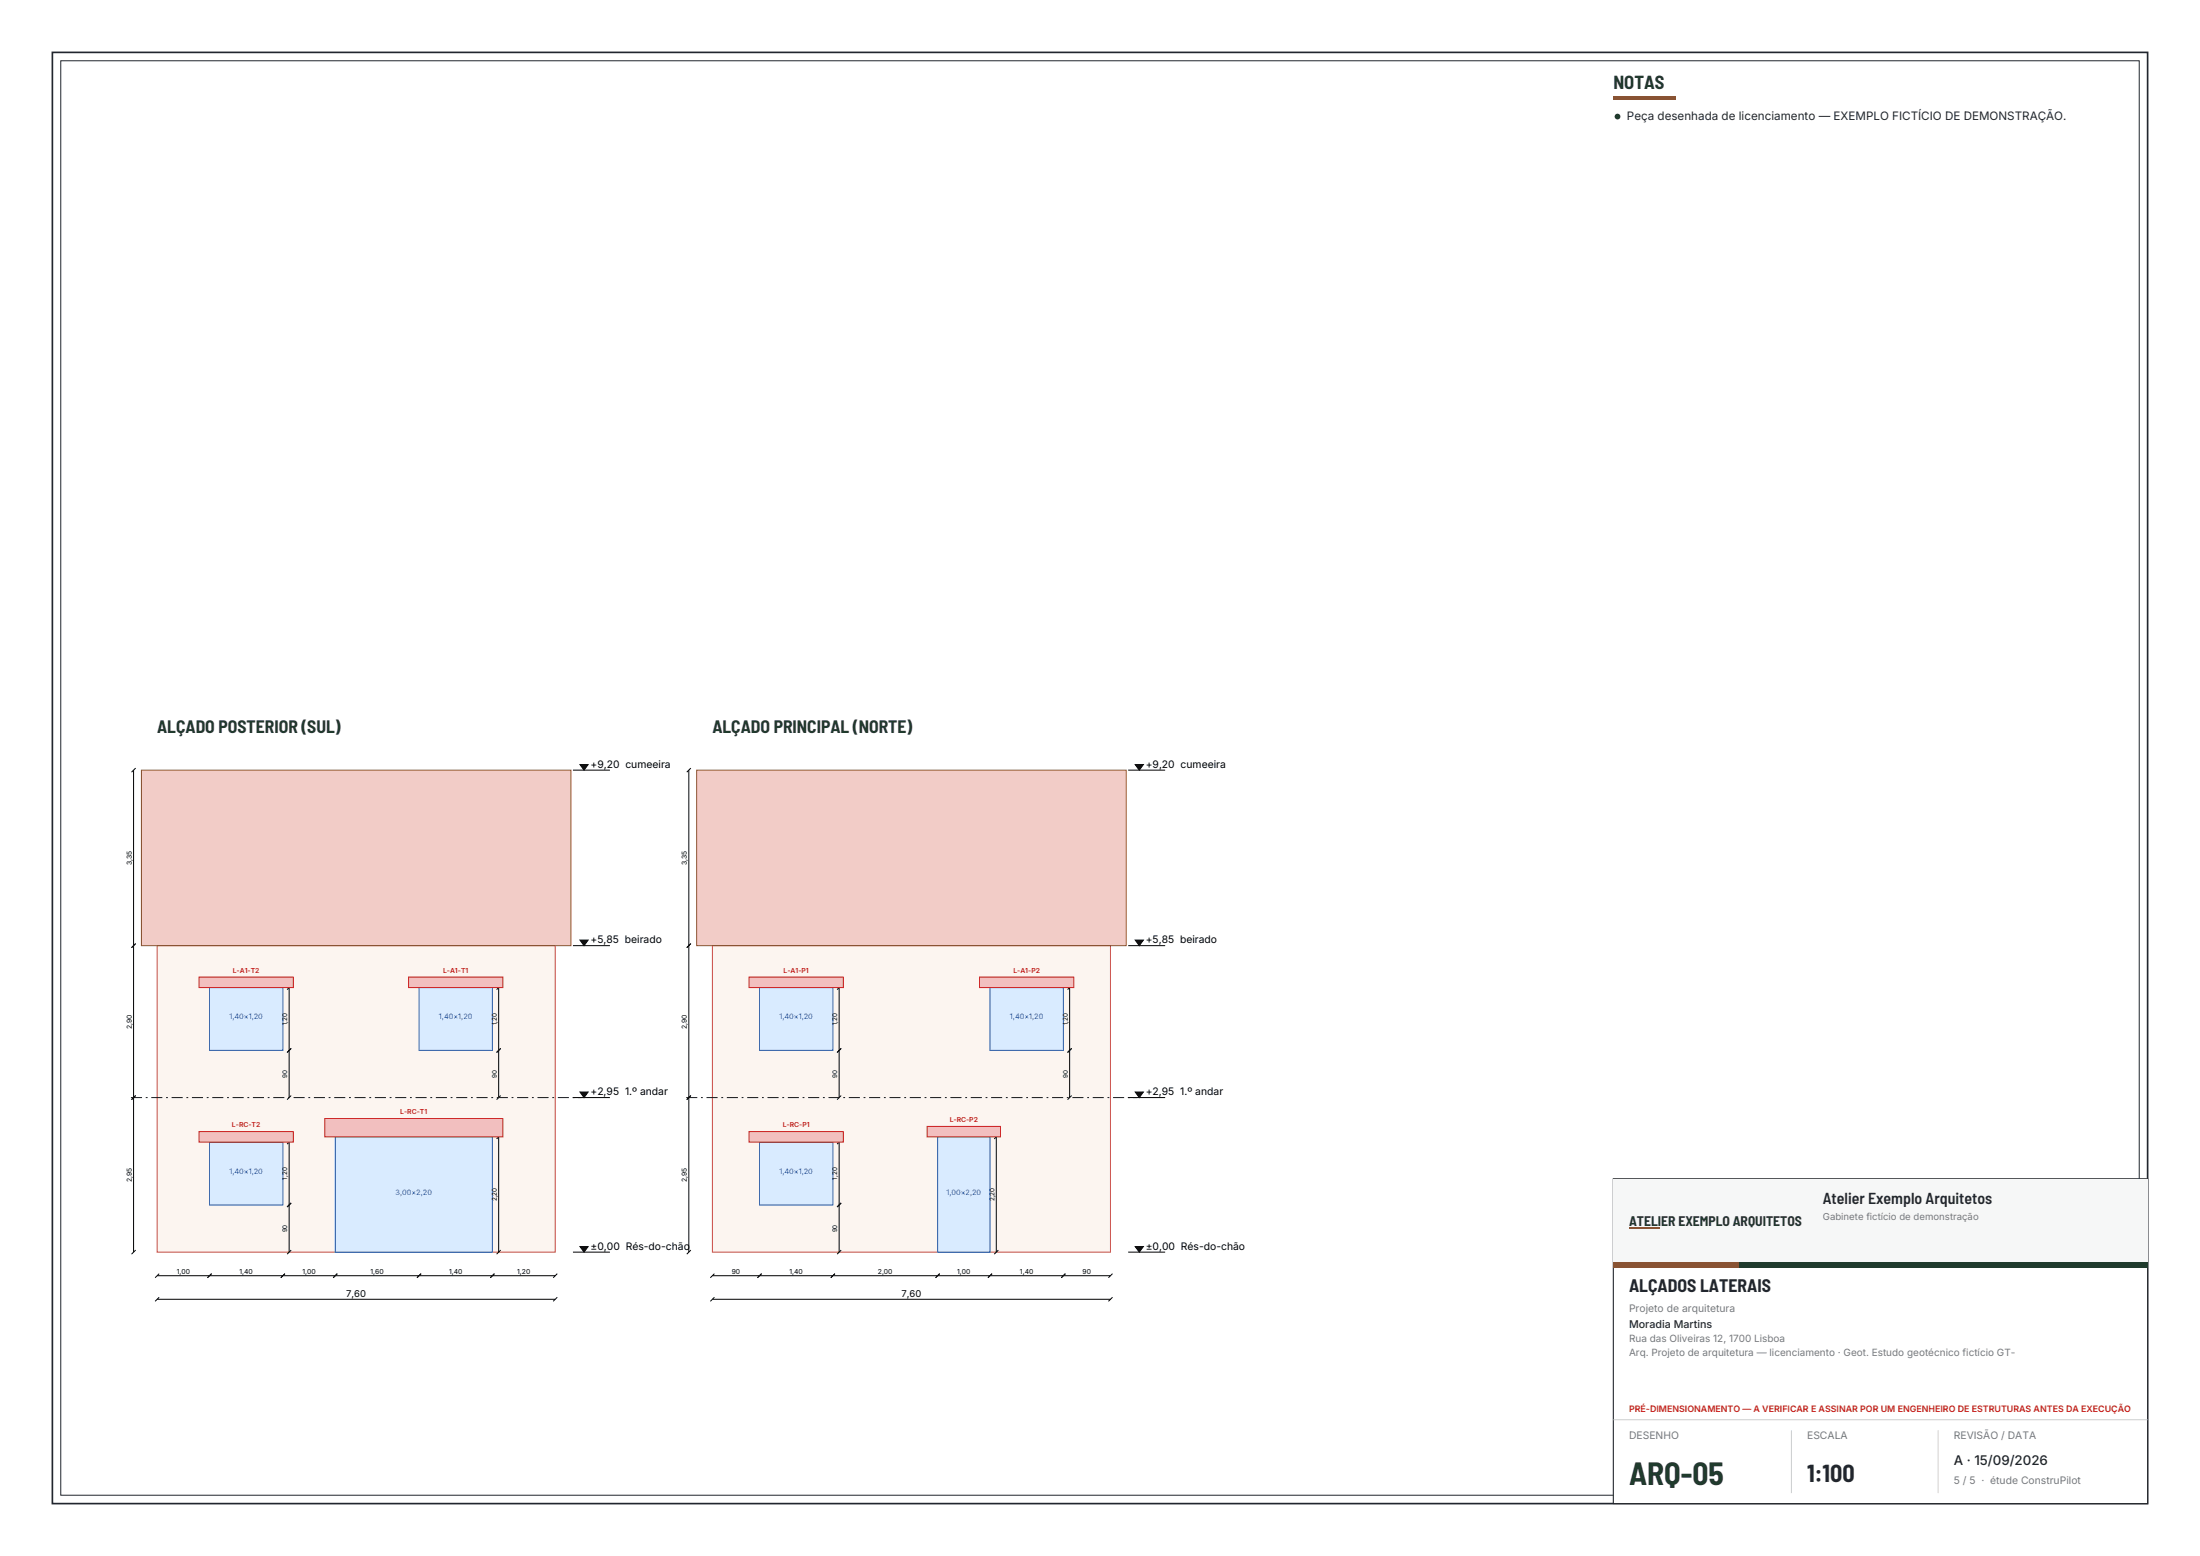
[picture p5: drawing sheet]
<svg xmlns="http://www.w3.org/2000/svg" width="420mm" height="297mm" viewBox="0 0 420 297" stroke-linecap="round" stroke-linejoin="round" font-family="sans-serif">
<path d="M30 180.5h76v58.5h-76z" fill-rule="evenodd" fill="#fcf5f0" stroke="#bf4d40" stroke-width=".19"/>
<path d="M27 147h82v33.5h-82z" fill-rule="evenodd" fill="#f2ccc7" stroke="#8c5926" stroke-width=".19"/>
<path d="M64 217h30v22h-30z" fill-rule="evenodd" fill="#d9ebff" stroke="#1a59cc" stroke-width=".19"/>
<path d="M95.2 217v22M95.6 216.6l-.8 .8M95.6 238.6l-.8 .8" fill="none" stroke="#000" stroke-width=".19"/>
<path d="M62 213.5h34v3.5h-34z" fill-rule="evenodd" fill="#f2bfbf" stroke="#cc1a1a" stroke-width=".19"/>
<path d="M40 218h14v12h-14z" fill-rule="evenodd" fill="#d9ebff" stroke="#1a59cc" stroke-width=".19"/>
<path d="M55.2 218v21M55.6 217.6l-.8 .8M55.6 238.6l-.8 .8M55.6 229.6l-.8 .8" fill="none" stroke="#000" stroke-width=".19"/>
<path d="M38 216h18v2h-18z" fill-rule="evenodd" fill="#f2bfbf" stroke="#cc1a1a" stroke-width=".19"/>
<path d="M80 188.5h14v12h-14z" fill-rule="evenodd" fill="#d9ebff" stroke="#1a59cc" stroke-width=".19"/>
<path d="M95.2 188.5v21M95.6 188.1l-.8 .8M95.6 209.1l-.8 .8M95.6 200.1l-.8 .8" fill="none" stroke="#000" stroke-width=".19"/>
<path d="M78 186.5h18v2h-18z" fill-rule="evenodd" fill="#f2bfbf" stroke="#cc1a1a" stroke-width=".19"/>
<path d="M40 188.5h14v12h-14z" fill-rule="evenodd" fill="#d9ebff" stroke="#1a59cc" stroke-width=".19"/>
<path d="M55.2 188.5v21M55.6 188.1l-.8 .8M55.6 209.1l-.8 .8M55.6 200.1l-.8 .8" fill="none" stroke="#000" stroke-width=".19"/>
<path d="M38 186.5h18v2h-18z" fill-rule="evenodd" fill="#f2bfbf" stroke="#cc1a1a" stroke-width=".19"/>
<path d="M25 209.5h86" fill="none" stroke="#1a1a1a" stroke-width=".19" stroke-dasharray="2.1 .7 .4 .7" stroke-linecap="butt"/>
<path d="M110.7 145.9h1.6l-.8 1.1zM110.7 179.4h1.6l-.8 1.1zM110.7 208.4h1.6l-.8 1.1zM110.7 237.9h1.6l-.8 1.1z" fill="#000" stroke="#000" stroke-width=".19"/>
<g fill="none" stroke="#000" stroke-width=".19">
<path d="M25.5 147v92M25.9 146.6l-.8 .8M109.4 147h7M25.9 180.1l-.8 .8M109.4 180.5h7M25.9 209.1l-.8 .8M109.4 209.5h7M25.9 238.6l-.8 .8M109.4 239h7M30 243.5h76M30 248h76M30.4 243.1l-.8 .8"/>
<path d="M30.4 247.6l-.8 .8M40.4 243.1l-.8 .8M54.4 243.1l-.8 .8M64.4 243.1l-.8 .8M80.4 243.1l-.8 .8M94.4 243.1l-.8 .8M106.4 243.1l-.8 .8M106.4 247.6l-.8 .8"/>
</g>
<path d="M136 180.5h76v58.5h-76z" fill-rule="evenodd" fill="#fcf5f0" stroke="#bf4d40" stroke-width=".19"/>
<path d="M133 147h82v33.5h-82z" fill-rule="evenodd" fill="#f2ccc7" stroke="#8c5926" stroke-width=".19"/>
<path d="M145 218h14v12h-14z" fill-rule="evenodd" fill="#d9ebff" stroke="#1a59cc" stroke-width=".19"/>
<path d="M160.2 218v21M160.6 217.6l-.8 .8M160.6 238.6l-.8 .8M160.6 229.6l-.8 .8" fill="none" stroke="#000" stroke-width=".19"/>
<path d="M143 216h18v2h-18z" fill-rule="evenodd" fill="#f2bfbf" stroke="#cc1a1a" stroke-width=".19"/>
<path d="M179 217h10v22h-10z" fill-rule="evenodd" fill="#d9ebff" stroke="#1a59cc" stroke-width=".19"/>
<path d="M190.2 217v22M190.6 216.6l-.8 .8M190.6 238.6l-.8 .8" fill="none" stroke="#000" stroke-width=".19"/>
<path d="M177 215h14v2h-14z" fill-rule="evenodd" fill="#f2bfbf" stroke="#cc1a1a" stroke-width=".19"/>
<path d="M145 188.5h14v12h-14z" fill-rule="evenodd" fill="#d9ebff" stroke="#1a59cc" stroke-width=".19"/>
<path d="M160.2 188.5v21M160.6 188.1l-.8 .8M160.6 209.1l-.8 .8M160.6 200.1l-.8 .8" fill="none" stroke="#000" stroke-width=".19"/>
<path d="M143 186.5h18v2h-18z" fill-rule="evenodd" fill="#f2bfbf" stroke="#cc1a1a" stroke-width=".19"/>
<path d="M189 188.5h14v12h-14z" fill-rule="evenodd" fill="#d9ebff" stroke="#1a59cc" stroke-width=".19"/>
<path d="M204.2 188.5v21M204.6 188.1l-.8 .8M204.6 209.1l-.8 .8M204.6 200.1l-.8 .8" fill="none" stroke="#000" stroke-width=".19"/>
<path d="M187 186.5h18v2h-18z" fill-rule="evenodd" fill="#f2bfbf" stroke="#cc1a1a" stroke-width=".19"/>
<path d="M131 209.5h86" fill="none" stroke="#1a1a1a" stroke-width=".19" stroke-dasharray="2.1 .7 .4 .7" stroke-linecap="butt"/>
<path d="M216.7 145.9h1.6l-.8 1.1zM216.7 179.4h1.6l-.8 1.1zM216.7 208.4h1.6l-.8 1.1zM216.7 237.9h1.6l-.8 1.1z" fill="#000" stroke="#000" stroke-width=".19"/>
<g fill="none" stroke="#000" stroke-width=".19">
<path d="M131.5 147v92M131.9 146.6l-.8 .8M215.4 147h7M131.9 180.1l-.8 .8M215.4 180.5h7M131.9 209.1l-.8 .8M215.4 209.5h7M131.9 238.6l-.8 .8M215.4 239h7M136 243.5h76M136 248h76M136.4 243.1l-.8 .8"/>
<path d="M136.4 247.6l-.8 .8M145.4 243.1l-.8 .8M159.4 243.1l-.8 .8M179.4 243.1l-.8 .8M189.4 243.1l-.8 .8M203.4 243.1l-.8 .8M212.4 243.1l-.8 .8M212.4 247.6l-.8 .8"/>
</g>
<path d="M10 10h400v277h-400z" fill="none" stroke="#21262e" stroke-width=".32"/>
<path d="M11.6 11.6h396.8v273.8h-396.8z" fill="none" stroke="#21262e" stroke-width=".19"/>
<path d="M308 225h102v62h-102z" fill-rule="evenodd" fill="#fff" stroke="#21262e" stroke-width=".21"/>
<path d="M308 225h102v16h-102z" fill-rule="evenodd" fill="#f6f7f7"/>
<path d="M311 234.4h5.7" fill="none" stroke="#875133" stroke-width=".21"/>
<path d="M308 241h102v1.1h-102z" fill-rule="evenodd" fill="#203b2d"/>
<path d="M308 241h24v1.1h-24z" fill-rule="evenodd" fill="#875133"/>
<path d="M308 271h102M342 273v12M370 273v12" fill="none" stroke="#cccfd4" stroke-width=".19"/>
<path d="M308 18.3h12v.7h-12z" fill-rule="evenodd" fill="#875133"/>
<circle cx="308.8" cy="22.3" r=".55" fill="#203b2d"/>
<text font-size="6" fill="#203b2d" x="311" y="283.4">ARQ-05</text>
<text font-size="4.6" fill="#21262e" x="345" y="282.8">1:100</text>
<text font-size="3.5" fill="#203b2d" x="308" y="17">NOTAS</text>
<g font-size="3.4" fill="#203b2d">
<text x="30" y="140">ALÇADO POSTERIOR (SUL)</text>
<text x="136" y="140">ALÇADO PRINCIPAL (NORTE)</text>
</g>
<text font-size="3.4" fill="#21262e" x="311" y="246.6">ALÇADOS LATERAIS</text>
<text font-size="3" fill="#21262e" x="348" y="229.8">Atelier Exemplo Arquitetos</text>
<text font-size="2.6" fill="#203b2d" x="311" y="233.9">ATELIER EXEMPLO ARQUITETOS</text>
<text font-size="2.5" fill="#21262e" x="373" y="279.6">A · 15/09/2026</text>
<text font-size="2.2" fill="#21262e" x="310.6" y="23">Peça desenhada de licenciamento — EXEMPLO FICTÍCIO DE DEMONSTRAÇÃO.</text>
<g font-size="2">
<text x="112.7" y="146.6">+9,20 cumeeira</text>
<text x="218.7" y="146.6">+9,20 cumeeira</text>
<text x="112.7" y="180.1">+5,85 beirado</text>
<text x="218.7" y="180.1">+5,85 beirado</text>
<text x="112.7" y="209.1">+2,95 1.º andar</text>
<text x="218.7" y="209.1">+2,95 1.º andar</text>
<text x="112.7" y="238.6">±0,00 Rés-do-chão</text>
<text x="218.7" y="238.6">±0,00 Rés-do-chão</text>
</g>
<g font-size="2" fill="#737880">
<text x="311" y="250.5">Projeto de arquitetura</text>
<text x="311" y="274.6">DESENHO</text>
<text x="345" y="274.6">ESCALA</text>
<text x="373" y="274.6">REVISÃO / DATA</text>
<text x="373" y="283.2">5 / 5 · étude ConstruPilot</text>
</g>
<text font-size="2" fill="#21262e" x="311" y="253.5">Moradia Martins</text>
<g font-size="1.9" fill="#737880">
<text x="311" y="256.2">Rua das Oliveiras 12, 1700 Lisboa</text>
<text x="311" y="258.9">Arq. Projeto de arquitetura — licenciamento · Geot. Estudo geotécnico fictício GT-</text>
</g>
<text font-size="1.8" fill="#737880" x="348" y="232.9">Gabinete fictício de demonstração</text>
<g font-size="1.8">
<text x="66.1" y="247.6">7,60</text>
<text x="172.1" y="247.6">7,60</text>
</g>
<text font-size="1.7" fill="#b31f1a" x="311" y="269.6">PRÉ-DIMENSIONAMENTO — A VERIFICAR E ASSINAR POR UM ENGENHEIRO DE ESTRUTURAS ANTES DA EXECUÇÃO</text>
<g font-size="1.4" fill="#1a59cc">
<text x="43.8" y="194.5">1,40×1,20</text>
<text x="83.8" y="194.5">1,40×1,20</text>
<text x="148.8" y="194.5">1,40×1,20</text>
<text x="192.8" y="194.5">1,40×1,20</text>
<text x="43.8" y="224">1,40×1,20</text>
<text x="75.5" y="228">3,00×2,20</text>
<text x="148.8" y="224">1,40×1,20</text>
<text x="180.7" y="228">1,00×2,20</text>
</g>
<g font-size="1.3">
<text x="25.1" y="165.1" transform="rotate(-90 25.1 165.1)">3,35</text>
<text x="131.1" y="165.1" transform="rotate(-90 131.1 165.1)">3,35</text>
<text x="25.1" y="196.4" transform="rotate(-90 25.1 196.4)">2,90</text>
<text x="131.1" y="196.4" transform="rotate(-90 131.1 196.4)">2,90</text>
<text x="25.1" y="225.6" transform="rotate(-90 25.1 225.6)">2,95</text>
<text x="131.1" y="225.6" transform="rotate(-90 131.1 225.6)">2,95</text>
<text x="33.7" y="243.1">1,00</text>
<text x="45.7" y="243.1">1,40</text>
<text x="57.7" y="243.1">1,00</text>
<text x="70.7" y="243.1">1,60</text>
<text x="85.7" y="243.1">1,40</text>
<text x="98.7" y="243.1">1,20</text>
<text x="139.7" y="243.1">90</text>
<text x="150.7" y="243.1">1,40</text>
<text x="167.6" y="243.1">2,00</text>
<text x="182.7" y="243.1">1,00</text>
<text x="194.7" y="243.1">1,40</text>
<text x="206.7" y="243.1">90</text>
</g>
<g font-size="1.3" fill="#cc1a1a">
<text x="44.4" y="185.7">L-A1-T2</text>
<text x="84.6" y="185.7">L-A1-T1</text>
<text x="149.6" y="185.7">L-A1-P1</text>
<text x="193.5" y="185.7">L-A1-P2</text>
<text x="44.3" y="215.2">L-RC-T2</text>
<text x="76.4" y="212.7">L-RC-T1</text>
<text x="149.4" y="215.2">L-RC-P1</text>
<text x="181.3" y="214.2">L-RC-P2</text>
</g>
<g font-size="1.2">
<text x="54.8" y="195.7" transform="rotate(-90 54.8 195.7)">1,20</text>
<text x="94.8" y="195.7" transform="rotate(-90 94.8 195.7)">1,20</text>
<text x="159.8" y="195.7" transform="rotate(-90 159.8 195.7)">1,20</text>
<text x="203.8" y="195.7" transform="rotate(-90 203.8 195.7)">1,20</text>
<text x="54.8" y="205.8" transform="rotate(-90 54.8 205.8)">90</text>
<text x="94.8" y="205.8" transform="rotate(-90 94.8 205.8)">90</text>
<text x="159.8" y="205.8" transform="rotate(-90 159.8 205.8)">90</text>
<text x="203.8" y="205.8" transform="rotate(-90 203.8 205.8)">90</text>
<text x="54.8" y="225.2" transform="rotate(-90 54.8 225.2)">1,20</text>
<text x="159.8" y="225.2" transform="rotate(-90 159.8 225.2)">1,20</text>
<text x="94.8" y="229.3" transform="rotate(-90 94.8 229.3)">2,20</text>
<text x="189.8" y="229.3" transform="rotate(-90 189.8 229.3)">2,20</text>
<text x="54.8" y="235.3" transform="rotate(-90 54.8 235.3)">90</text>
<text x="159.8" y="235.3" transform="rotate(-90 159.8 235.3)">90</text>
</g>
</svg>
